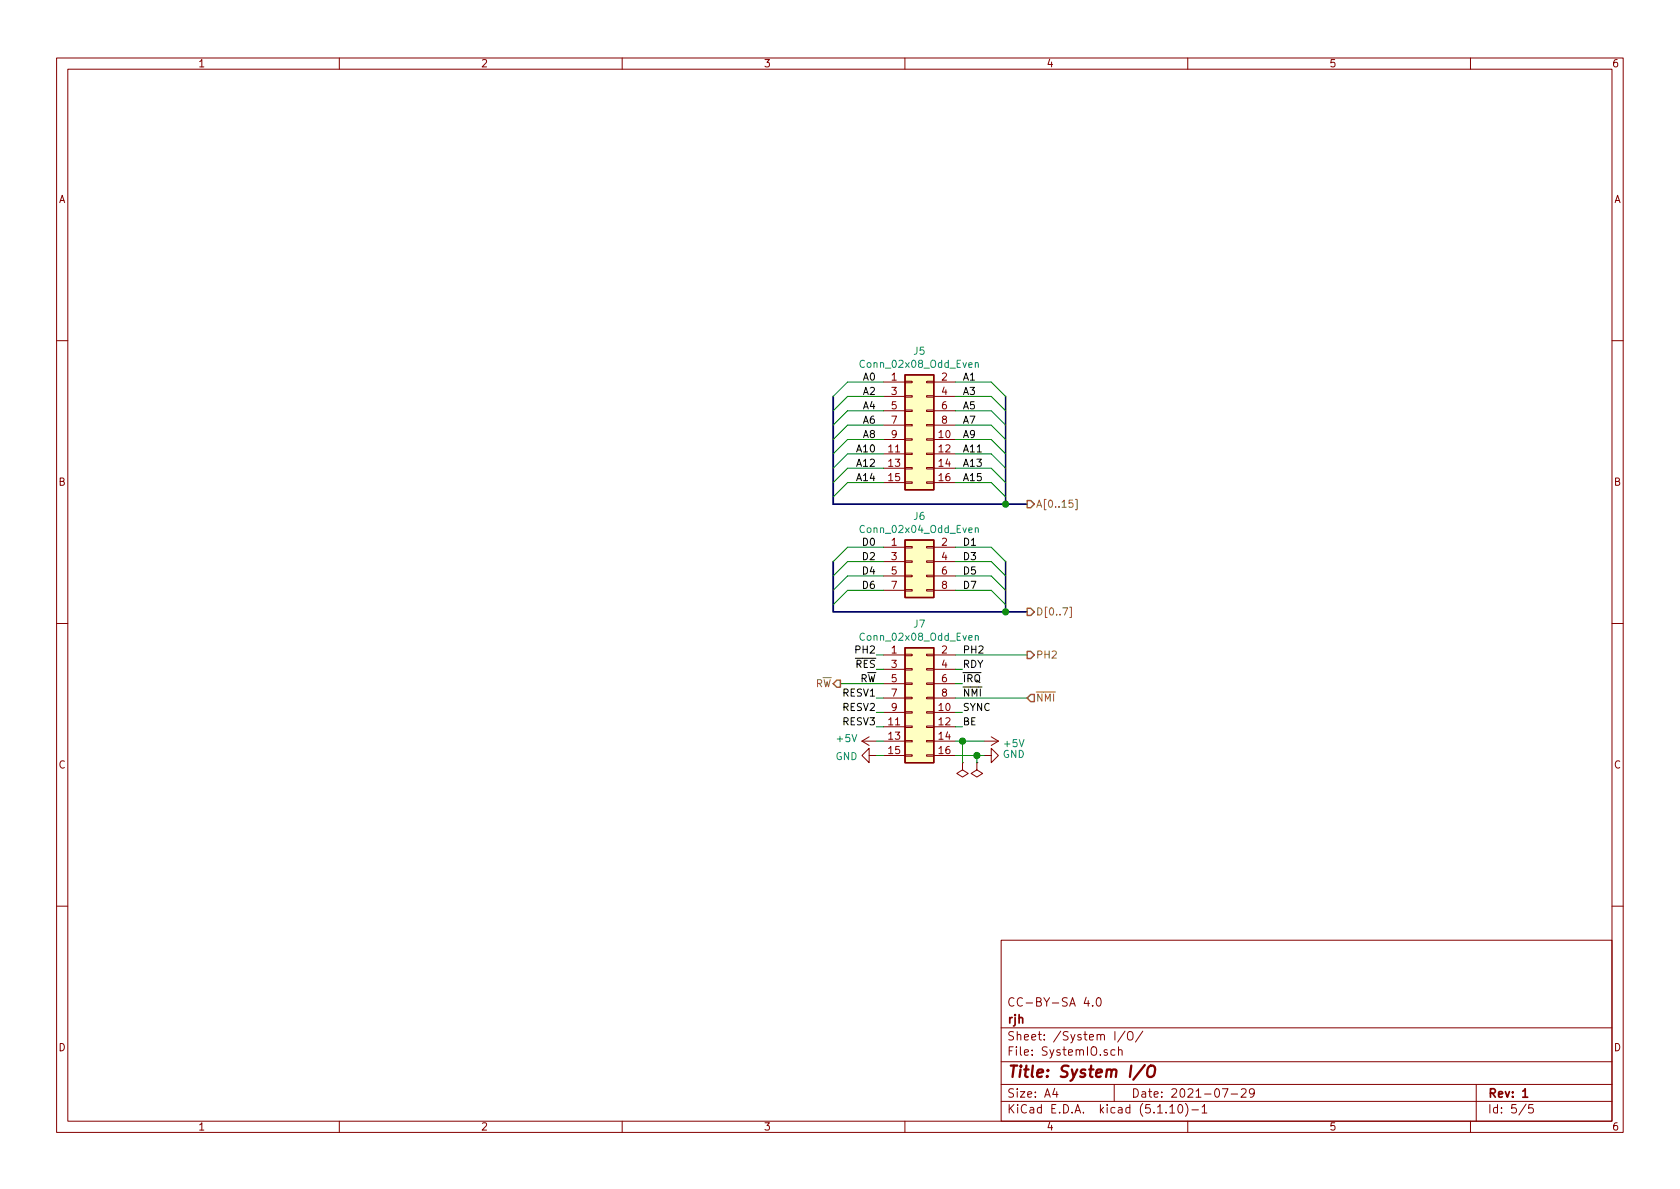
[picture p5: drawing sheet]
<svg xmlns="http://www.w3.org/2000/svg" width="297mm" height="210mm" viewBox="0 0 297 210" stroke-linecap="round" stroke-linejoin="round" font-family="sans-serif">
<g fill="none" stroke="#840000" stroke-width=".18">
<path d="M10 10.3h277v189.9h-277zM12 12.2h273v186.1h-273zM60 10.3v1.9M110 10.3v1.9M160 10.3v1.9M210 10.3v1.9M260 10.3v1.9M10 60.2h2M156.2 67.6h3.8M156.2 77.7h3.8M156.2 70.1h3.8M156.2 72.6h3.8"/>
<path d="M156.2 75.2h3.8M160 77.6h1.3v.2h-1.3zM160 72.5h1.3v.3h-1.3zM160 70h1.3v.2h-1.3zM160 67.4h1.3v.3h-1.3zM160 75.1h1.3v.2h-1.3zM163.8 77.6h1.3v.2h-1.3zM163.8 72.5h1.3v.3h-1.3zM163.8 70h1.3v.2h-1.3zM163.8 67.4h1.3v.3h-1.3zM163.8 75.1h1.3v.2h-1.3zM165.1 67.6h3.8"/>
<path d="M165.1 77.7h3.8M165.1 70.1h3.8M165.1 72.6h3.8M165.1 75.2h3.8M285 60.2h2M156.2 96.8h3.8M156.2 99.3h3.8M156.2 80.3h3.8M156.2 82.8h3.8M156.2 85.3h3.8M160 96.6h1.3v.3h-1.3zM160 99.2h1.3v.2h-1.3z"/>
<path d="M160 80.1h1.3v.3h-1.3zM160 82.7h1.3v.2h-1.3zM160 85.2h1.3v.3h-1.3zM163.8 96.6h1.3v.3h-1.3zM163.8 99.2h1.3v.2h-1.3zM163.8 80.1h1.3v.3h-1.3zM163.8 82.7h1.3v.2h-1.3zM163.8 85.2h1.3v.3h-1.3zM165.1 96.8h3.8M165.1 99.3h3.8M165.1 80.3h3.8M165.1 82.8h3.8"/>
<path d="M165.1 85.3h3.8M10 110.3h2M156.2 115.8h3.8M156.2 118.4h3.8M156.2 101.8h3.8M156.2 104.4h3.8M160 118.2h1.3v.3h-1.3zM160 115.7h1.3v.2h-1.3zM160 104.3h1.3v.2h-1.3zM160 101.7h1.3v.3h-1.3zM163.8 118.2h1.3v.3h-1.3zM163.8 115.7h1.3v.2h-1.3z"/>
<path d="M163.8 104.3h1.3v.2h-1.3zM163.8 101.7h1.3v.3h-1.3zM165.1 115.8h3.8M165.1 118.4h3.8M165.1 101.8h3.8M165.1 104.4h3.8M285 110.3h2M152.4 131.1h2.5M152.4 131.1l1.3 .7M153.7 133.6v-1.3l-1.3 1.3 1.3 1.3v-1.3h1.2M153.7 130.3l-1.3 .8M156.2 131.1h3.8"/>
<path d="M156.2 126h3.8M156.2 128.5h3.8M156.2 133.6h3.8M156.2 120.9h3.8M156.2 123.4h3.8M160 128.4h1.3v.2h-1.3zM160 130.9h1.3v.3h-1.3zM160 133.5h1.3v.2h-1.3zM160 125.9h1.3v.2h-1.3zM160 120.8h1.3v.2h-1.3zM160 123.3h1.3v.3h-1.3zM163.8 128.4h1.3v.2h-1.3z"/>
<path d="M163.8 130.9h1.3v.3h-1.3zM163.8 133.5h1.3v.2h-1.3zM163.8 125.9h1.3v.2h-1.3zM163.8 120.8h1.3v.2h-1.3zM163.8 123.3h1.3v.3h-1.3zM165.1 131.1h3.8M165.1 126h3.8M165.1 128.5h3.8M165.1 133.6h3.8M165.1 120.9h3.8M165.1 123.4h3.8M170.2 134.9v1.2l1 .7-1 .6-1-.6 1-.7"/>
<path d="M170.2 134.9h.1M172.7 134.9v1.2l1 .7-1 .6-1-.6 1-.7M172.7 134.9h.1M174 133.6h1.3v-1.3l1.2 1.3-1.2 1.3v-1.3M174 131.1h2.5M175.3 130.3l1.2 .8M176.5 131.1l-1.2 .7M10 160.2h2M177 166.3h108v32h-108zM192 176.3l-.3 1.1h.9M192.4 176.9v1M193.2 177.8v.1"/>
<path d="M194 176.6l.3-.2a.94 .94 0 0 1 0 1.5 .79 .79 0 0 1-.3-1.3zM285 160.2h2M60 198.3v1.9M110 198.3v1.9M160 198.3v1.9M177 194.8h108M177 191.8h108M177 187.8h108M177 181.8h108M186.5 192.5l-.4 1h1M186.8 193v1M197 191.8v3"/>
<path d="M197.1 185.7l-.4-.1-.3 .3 .1 .6 .2 .1 .4-.1M197.1 182.4v1.5M197.8 185.7l.2-.1 .3 .1 .1 .9M197.8 185.1v1.5M198.9 182.3l-1.3 2M199.5 182.5a.5 .5 0 0 1 .6 0 .5 .5 0 0 1 .2 .4v.5a.5 .5 0 0 1-.5 .5 .5 .5 0 0 1-.5-.5v-.5zM202.1 182.3l-1.3 2M206.8 195.8l.5-.5v1.5M206.8 196.8h.9M208.5 195.4l.1-.1a.8 .8 0 0 1 .5 .8 .8 .8 0 0 1-.5 .7 1 1 0 0 1-.1-1.4zM209.6 195.1a1.71 1.71 0 0 1 0 2.3M210 198.3v1.9"/>
<path d="M210.7 196.3h1.2M212.5 195.8l.5-.5v1.5M212.5 196.8h.9M216.1 192.5h1l-.6 1.5M217.7 193.5h1.1M219.5 192.7l.2-.2h.3l.3 .2v.3v.2l-.9 .8h.9M221.8 193.2l-.3 .3h-.3l-.3-.3v-.4l.2-.2 .4-.1 .2 .2a1.13 1.13 0 0 1-.2 1.2l-.4 .1M260 198.3v1.9M261 191.8v6.5M269.8 195.2l-1.2 2M271 195.3h-.7v.7l.2-.1 .5 .1 .1 .2-.1 .5-.2 .1-.5-.1"/>
</g>
<path d="M269.2 193l.5-.5v1.5M269.2 194h.9" fill="none" stroke="#840000" stroke-width=".3"/>
<path d="M202.4 188.3l-2 2.6M203 188.7a.66 .66 0 0 1 1.2 0 1.49 1.49 0 0 1-.6 1.7l-.6-.1a1.49 1.49 0 0 1 0-1.6z" fill="none" stroke="#840000" stroke-width=".41"/>
<g fill="#ffffc2" stroke="#ffffc2" stroke-width=".18">
<path d="M160 114.5h5.1v20.4h-5.1z"/>
<path d="M160 95.5h5.1v10.2h-5.1z"/>
<path d="M160 66.3h5.1v20.3h-5.1z"/>
</g>
<path d="M160 66.3h5.1v20.3h-5.1zM160 95.5h5.1v10.2h-5.1zM160 114.5h5.1v20.4h-5.1z" fill="none" stroke="#840000" stroke-width=".25"/>
<path d="M172.4 64.3l.2-.2 .3 .1 .1 .8M172.4 64.1v.9M172.4 93.5l.2-.2 .3 .1 .1 .8M172.4 93.3v.9M172.4 112.5l.2-.1h.3l.1 .8M172.4 112.4v.8" fill="none" stroke="#008484" stroke-width=".18"/>
<path d="M147.3 70.1v19h34.3M177.8 70.1v19M147.3 99.3v8.9h34.3M177.8 99.3v8.9" fill="none" stroke="#000084" stroke-width=".3"/>
<g fill="none" stroke="#008400" stroke-width=".18">
<path d="M156.2 77.7h-6.3l-2.6 2.6M156.2 75.2h-6.3l-2.6 2.5M156.2 67.6h-6.3l-2.6 2.5M156.2 70.1h-6.3l-2.6 2.5M156.2 72.6h-6.3l-2.6 2.6M168.9 77.7h6.4l2.5 2.6M168.9 75.2h6.4l2.5 2.5M168.9 67.6h6.4l2.5 2.5M168.9 70.1h6.4l2.5 2.5M168.9 72.6h6.4l2.5 2.6M156.2 99.3h-6.3l-2.6 2.5M156.2 96.8h-6.3l-2.6 2.5"/>
<path d="M156.2 85.3h-6.3l-2.6 2.6M156.2 82.8h-6.3l-2.6 2.5M156.2 80.3h-6.3l-2.6 2.5M168.9 99.3h6.4l2.5 2.5M168.9 96.8h6.4l2.5 2.5M168.9 85.3h6.4l2.5 2.6M168.9 82.8h6.4l2.5 2.5M168.9 80.3h6.4l2.5 2.5M154.9 118.4h1.3M154.9 115.8h1.3M156.2 101.8h-6.3l-2.6 2.6M156.2 104.4h-6.3l-2.6 2.5"/>
<path d="M168.9 101.8h6.4l2.5 2.6M168.9 118.4h1.3M168.9 115.8h12.7M168.9 104.4h6.4l2.5 2.5M148.6 120.9h7.6M154.9 133.6h1.3M154.9 131.1h1.3M154.9 128.5h1.3M154.9 126h1.3M154.9 123.4h1.3M168.9 133.6h5.1M168.9 131.1h5.1"/>
<path d="M168.9 128.5h1.3M168.9 126h1.3M168.9 123.4h12.7M168.9 120.9h1.3M170.2 131.1v3.8M172.7 133.6v1.3"/>
</g>
<path d="M181.6 88.5h.6l.7 .6-.7 .7h-.6zM181.6 107.6h.6l.7 .6-.7 .6h-.6zM181.6 115.2h.6l.7 .6-.7 .7h-.6zM148 120.3h.6v1.2h-.6l-.7-.6zM182.2 122.8h.7v1.3h-.7l-.6-.7z" fill="none" stroke="#848400" stroke-width=".25"/>
<path d="M190.1 88.3h.3v1.8h-.3M189.1 107.4h.3v1.8h-.3" fill="none" stroke="#848400" stroke-width=".18"/>
<g fill="#008400" stroke="#008400" stroke-width=".25">
<circle cx="177.8" cy="89.1" r=".51"/>
<circle cx="177.8" cy="108.2" r=".51"/>
<circle cx="172.7" cy="133.6" r=".51"/>
<circle cx="170.2" cy="131.1" r=".51"/>
</g>
<text font-size="2.8" fill="#840000" x="178" y="190.5">Title: System I/O</text>
<g font-size="2.1" fill="#840000">
<text x="178" y="178">CC-BY-SA 4.0</text>
<text x="178" y="184">Sheet: /System I/O/</text>
<text x="178" y="181">rjh</text>
<text x="178" y="186.7">File: SystemIO.sch</text>
<text x="178" y="196.9">KiCad E.D.A. kicad (5.1.10)-1</text>
<text x="178" y="194.1">Size: A4</text>
<text x="200" y="194.1">Date: 2021-07-29</text>
<text x="263" y="194.1">Rev: 1</text>
<text x="263" y="196.9">Id: 5/5</text>
</g>
<g font-size="1.8" fill="#840000">
<text x="35" y="11.9">1</text>
<text x="85" y="11.9">2</text>
<text x="135" y="11.9">3</text>
<text x="185" y="11.9">4</text>
<text x="235" y="11.9">5</text>
<text x="285" y="11.9">6</text>
<text x="10.4" y="35.9">A</text>
<text x="285.4" y="35.9">A</text>
<text x="157.6" y="67.3">1</text>
<text x="157.6" y="69.8">3</text>
<text x="166.5" y="67.3">2</text>
<text x="166.5" y="69.8">4</text>
<text x="157.6" y="72.4">5</text>
<text x="157.6" y="74.9">7</text>
<text x="157.6" y="77.5">9</text>
<text x="166" y="77.5">10</text>
<text x="166.5" y="72.4">6</text>
<text x="166.5" y="74.9">8</text>
<text x="157.1" y="80">11</text>
<text x="157.1" y="82.5">13</text>
<text x="166" y="80">12</text>
<text x="166" y="82.5">14</text>
<text x="10.4" y="85.9">B</text>
<text x="157.1" y="85.1">15</text>
<text x="166" y="85.1">16</text>
<text x="285.4" y="85.9">B</text>
<text x="157.6" y="96.5">1</text>
<text x="157.6" y="99.1">3</text>
<text x="157.6" y="101.6">5</text>
<text x="166.5" y="96.5">2</text>
<text x="166.5" y="99.1">4</text>
<text x="166.5" y="101.6">6</text>
<text x="157.6" y="104.1">7</text>
<text x="166.5" y="104.1">8</text>
<text x="157.6" y="115.6">1</text>
<text x="157.6" y="118.1">3</text>
<text x="166.5" y="115.6">2</text>
<text x="166.5" y="118.1">4</text>
<text x="157.6" y="120.6">5</text>
<text x="157.6" y="123.2">7</text>
<text x="157.6" y="125.7">9</text>
<text x="166" y="125.7">10</text>
<text x="166.5" y="120.6">6</text>
<text x="166.5" y="123.2">8</text>
<text x="157.1" y="128.3">11</text>
<text x="157.1" y="130.8">13</text>
<text x="166" y="128.3">12</text>
<text x="166" y="130.8">14</text>
<text x="10.4" y="135.9">C</text>
<text x="157.1" y="133.3">15</text>
<text x="166" y="133.3">16</text>
<text x="285.4" y="135.9">C</text>
<text x="10.4" y="185.9">D</text>
<text x="285.4" y="185.9">D</text>
<text x="35" y="199.9">1</text>
<text x="85" y="199.9">2</text>
<text x="135" y="199.9">3</text>
<text x="185" y="199.9">4</text>
<text x="235" y="199.9">5</text>
<text x="285" y="199.9">6</text>
</g>
<g font-size="1.8" fill="#008484">
<text x="152.5" y="65">Conn_02x08_Odd_Even</text>
<text x="161.6" y="62.7">J5</text>
<text x="152.5" y="94.3">Conn_02x04_Odd_Even</text>
<text x="161.6" y="91.9">J6</text>
<text x="152.5" y="113.3">Conn_02x08_Odd_Even</text>
<text x="161.6" y="111">J7</text>
<text x="148.1" y="131.2">+5V</text>
<text x="147.7" y="134.4">GND</text>
<text x="177.3" y="134">GND</text>
<text x="177.6" y="132.1">+5V</text>
</g>
<g font-size="1.8">
<text x="152.7" y="69.8">A2</text>
<text x="152.7" y="67.3">A0</text>
<text x="170.2" y="67.3">A1</text>
<text x="170.2" y="69.8">A3</text>
<text x="152.7" y="77.5">A8</text>
<text x="152.7" y="74.9">A6</text>
<text x="152.7" y="72.4">A4</text>
<text x="170.2" y="77.5">A9</text>
<text x="170.2" y="74.9">A7</text>
<text x="170.2" y="72.4">A5</text>
<text x="151.7" y="82.5">A12</text>
<text x="151.7" y="80">A10</text>
<text x="170.2" y="80">A11</text>
<text x="170.2" y="82.5">A13</text>
<text x="151.7" y="85.1">A14</text>
<text x="170.2" y="85.1">A15</text>
<text x="152.7" y="101.6">D4</text>
<text x="152.7" y="99.1">D2</text>
<text x="152.7" y="96.5">D0</text>
<text x="170.2" y="101.6">D5</text>
<text x="170.2" y="99.1">D3</text>
<text x="170.2" y="96.5">D1</text>
<text x="152.7" y="104.1">D6</text>
<text x="170.2" y="104.1">D7</text>
<text x="151.3" y="118.1">RES</text>
<text x="151.5" y="115.6">PH2</text>
<text x="170.2" y="115.6">PH2</text>
<text x="170.2" y="118.1">RDY</text>
<text x="149.1" y="125.7">RESV2</text>
<text x="149.1" y="123.2">RESV1</text>
<text x="152" y="120.6">RW</text>
<text x="170.2" y="125.7">SYNC</text>
<text x="170.2" y="123.2">NMI</text>
<text x="170.2" y="120.6">IRQ</text>
<text x="149.1" y="128.3">RESV3</text>
<text x="170.2" y="128.3">BE</text>
</g>
<g font-size="1.8" fill="#848400">
<text x="183.1" y="89.8">A[0..15]</text>
<text x="183.1" y="108.8">D[0..7]</text>
<text x="183.1" y="116.5">PH2</text>
<text x="144.1" y="121.5">RW</text>
<text x="183.1" y="124.1">NMI</text>
</g>
</svg>
